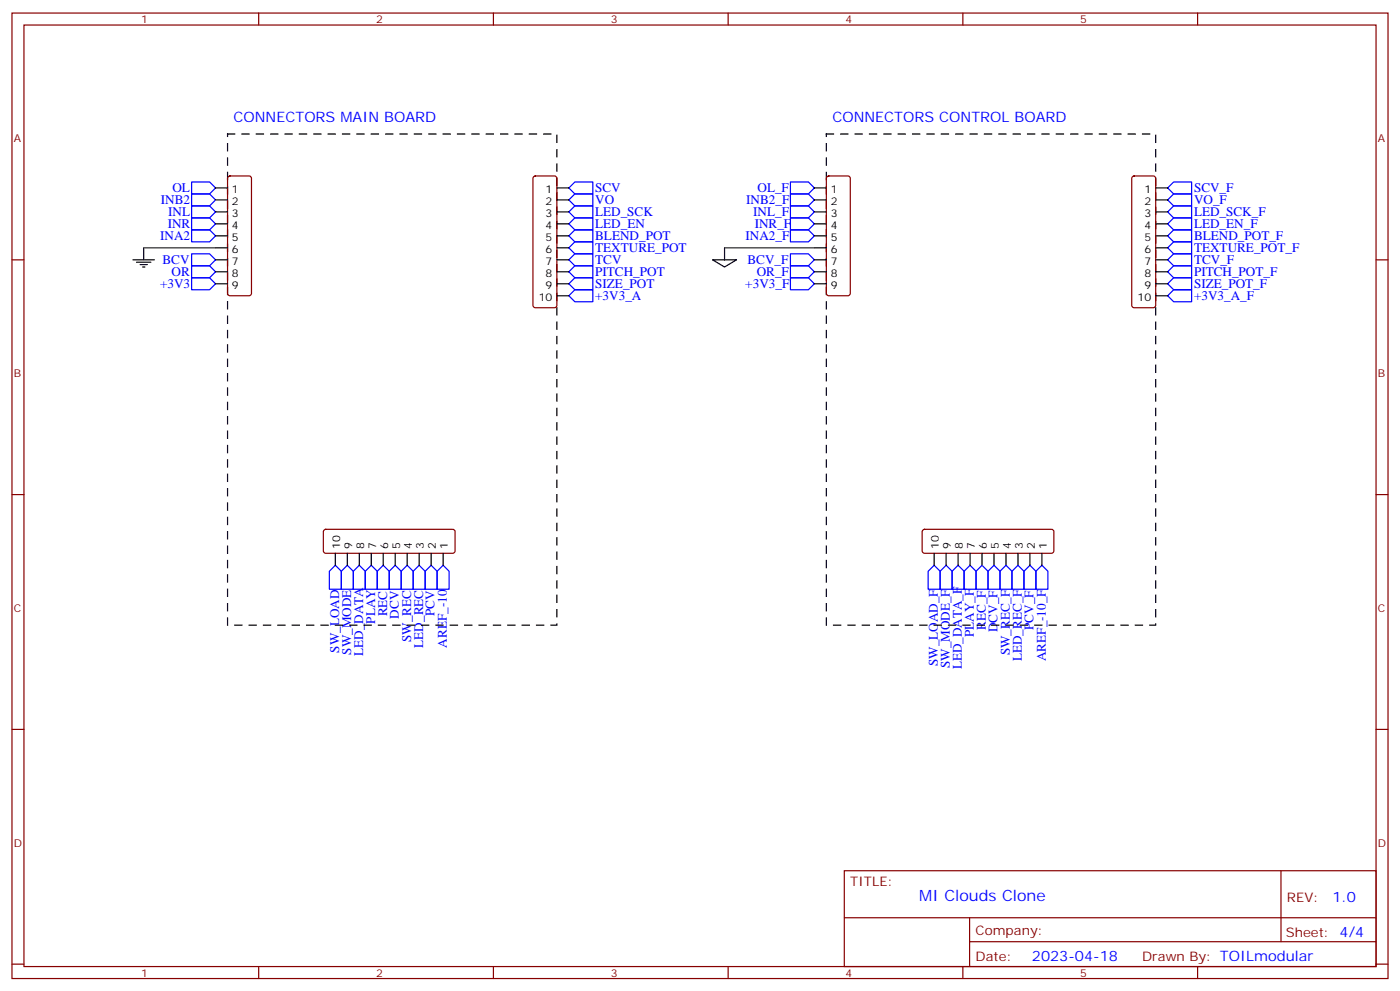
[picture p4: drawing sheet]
<svg xmlns="http://www.w3.org/2000/svg" width="412mm" height="292mm" viewBox="0 0 412 292" stroke-linecap="round" stroke-linejoin="round" font-family="sans-serif">
<g fill="none" stroke="#870000" stroke-width=".35">
<path d="M3.5 3.8h405.4v284.4h-405.4zM7.1 7.4h398.2v277.3h-398.2zM76.2 3.8v3.6M145.3 3.8v3.6M214.5 3.8v3.6M283.6 3.8v3.6M352.8 3.8v3.6M67.3 52l.4-.2h5.7l.5 .2 .2 .5v33.9l-.3 .5-.4 .2h-5.7l-.5-.2-.2-.5v-33.9zM157.2 52l.5-.2h5.6l.5 .2 .2 .5v37.4l-.2 .5-.5 .2h-5.6l-.5-.2-.2-.5v-37.4zM243.7 52l.4-.2h5.7l.5 .2 .2 .5v33.9l-.3 .5-.4 .2h-5.7l-.5-.2-.2-.5v-33.9zM333.6 52l.5-.2h5.6l.5 .2 .2 .5v37.4l-.2 .5-.5 .2h-5.6l-.5-.2-.2-.5v-37.4zM3.5 76.5h3.6"/>
<path d="M405.3 76.5h3.6M3.5 145.7h3.6M95.5 156.1l.5-.2h37.3l.5 .2 .3 .5v5.6l-.3 .5-.5 .2h-37.3l-.5-.2-.3-.5v-5.6zM271.9 156.1l.4-.2h37.4l.5 .2 .2 .5v5.6l-.2 .5-.5 .2h-37.4l-.5-.2-.2-.5v-5.6zM405.3 145.7h3.6M3.5 214.8h3.6M405.3 214.8h3.6M248.7 256.4h156.6v28.3h-156.6zM377.3 256.5v20.8M248.7 270.3h156.5M285.6 277.3h119.6M285.6 270.3v14.1"/>
<path d="M3.5 284h3.6M76.2 284.7v3.5M145.3 284.7v3.5M214.5 284.7v3.5M283.6 284.7v3.5M352.8 284.7v3.5M405.3 284h3.6"/>
</g>
<g fill="none" stroke="#00f" stroke-width=".35">
<path d="M56.4 57.1h5.3l1.8 1.8-1.8 1.7h-5.3zM56.4 53.6h5.3l1.8 1.8-1.8 1.7h-5.3zM167.6 55.4l1.7-1.8h5.3v3.5h-5.3zM169.3 57.1h5.3v3.5h-5.3l-1.7-1.7zM232.8 57.1h5.3l1.8 1.8-1.8 1.7h-5.3zM232.8 53.6h5.3l1.8 1.8-1.8 1.7h-5.3zM344 58.9l1.7-1.8h5.3v3.5h-5.3zM345.7 53.6h5.3v3.5h-5.3l-1.7-1.7zM56.4 64.2h5.3l1.8 1.7-1.8 1.8h-5.3zM56.4 60.6h5.3l1.8 1.8-1.8 1.8h-5.3zM56.4 67.7h5.3l1.8 1.8-1.8 1.7h-5.3zM56.4 78.3h5.3l1.8 1.7-1.8 1.8h-5.3z"/>
<path d="M56.4 74.8h5.3l1.8 1.7-1.8 1.8h-5.3zM167.6 76.5l1.7-1.7h5.3v3.5h-5.3zM167.6 73l1.7-1.8h5.3v3.6h-5.3zM167.6 69.5l1.7-1.8h5.3v3.5h-5.3zM167.6 65.9l1.7-1.7h5.3v3.5h-5.3zM167.6 62.4l1.7-1.8h5.3v3.6h-5.3zM232.8 64.2h5.3l1.8 1.7-1.8 1.8h-5.3zM232.8 60.6h5.3l1.8 1.8-1.8 1.8h-5.3zM232.8 67.7h5.3l1.8 1.8-1.8 1.7h-5.3zM232.8 78.3h5.3l1.8 1.7-1.8 1.8h-5.3zM232.8 74.8h5.3l1.8 1.7-1.8 1.8h-5.3zM344 76.5l1.7-1.7h5.3v3.5h-5.3z"/>
<path d="M344 73l1.7-1.8h5.3v3.6h-5.3zM344 65.9l1.7-1.7h5.3v3.5h-5.3zM345.7 78.3h5.3v3.5h-5.3l-1.7-1.8zM345.7 67.7h5.3v3.5h-5.3l-1.7-1.7zM345.7 60.6h5.3v3.6h-5.3l-1.7-1.8zM56.4 81.8h5.3l1.8 1.8-1.8 1.7h-5.3zM167.6 83.6l1.7-1.8h5.3v3.5h-5.3zM167.6 80l1.7-1.7h5.3v3.5h-5.3zM167.6 87.1l1.7-1.8h5.3v3.6h-5.3zM232.8 81.8h5.3l1.8 1.8-1.8 1.7h-5.3zM344 83.6l1.7-1.8h5.3v3.5h-5.3zM345.7 85.3h5.3v3.6h-5.3l-1.7-1.8z"/>
<path d="M98.8 166.5l1.7 1.7v5.3h-3.5v-5.3zM102.3 166.5l1.8 1.7v5.3h-3.6v-5.3zM105.8 166.5l1.8 1.7v5.3h-3.5v-5.3zM109.4 166.5l1.7 1.7v5.3h-3.5v-5.3zM112.9 166.5l1.8 1.7v5.3h-3.6v-5.3zM116.4 166.5l1.8 1.7v5.3h-3.5v-5.3zM119.9 166.5l1.8 1.7v5.3h-3.5v-5.3zM123.5 166.5l1.7 1.7v5.3h-3.5v-5.3zM127 166.5l1.8 1.7v5.3h-3.6v-5.3zM130.5 166.5l1.8 1.7v5.3h-3.5v-5.3zM275.2 166.5l1.7 1.7v5.3h-3.5v-5.3zM278.7 166.5l1.8 1.7v5.3h-3.6v-5.3z"/>
<path d="M282.2 166.5l1.8 1.7v5.3h-3.5v-5.3zM285.8 166.5l1.7 1.7v5.3h-3.5v-5.3zM289.3 166.5l1.7 1.7v5.3h-3.5v-5.3zM292.8 166.5l1.8 1.7v5.3h-3.6v-5.3zM296.3 166.5l1.8 1.7v5.3h-3.5v-5.3zM299.9 166.5l1.7 1.7v5.3h-3.5v-5.3zM303.4 166.5l1.8 1.7v5.3h-3.6v-5.3zM306.9 166.5l1.8 1.7v5.3h-3.5v-5.3z"/>
</g>
<g fill="none" stroke="#000" stroke-width=".35">
<path d="M63.5 55.4h3.5M63.5 58.9h3.5M164 55.4h3.6M164 58.9h3.6M239.9 55.4h3.5M239.9 58.9h3.5M340.4 55.4h3.6M340.4 58.9h3.6M39.2 76.5h6.3M40.2 77.2h4.2M41.3 77.9h2.1M42 78.6h.7"/>
<path d="M42.3 73v3.5M63.5 76.5h3.5M63.5 62.4h3.5M63.5 65.9h3.5M63.5 69.5h3.5M63.5 73h3.5M164 76.5h3.6M164 62.4h3.6M164 65.9h3.6M164 69.5h3.6M164 73h3.6M209.9 76.5h7.1l-3.6 2.1z"/>
<path d="M213.4 73v3.5M239.9 76.5h3.5M239.9 62.4h3.5M239.9 65.9h3.5M239.9 69.5h3.5M239.9 73h3.5M340.4 76.5h3.6M340.4 62.4h3.6M340.4 65.9h3.6M340.4 69.5h3.6M340.4 73h3.6M63.5 80h3.5"/>
<path d="M63.5 83.6h3.5M164 80h3.6M164 83.6h3.6M164 87.1h3.6M239.9 80h3.5M239.9 83.6h3.5M340.4 80h3.6M340.4 83.6h3.6M340.4 87.1h3.6M98.8 162.9v3.6M102.3 162.9v3.6M105.8 162.9v3.6"/>
<path d="M109.4 162.9v3.6M112.9 162.9v3.6M116.4 162.9v3.6M119.9 162.9v3.6M123.5 162.9v3.6M127 162.9v3.6M130.5 162.9v3.6M275.2 162.9v3.6M278.7 162.9v3.6M282.2 162.9v3.6M285.8 162.9v3.6M289.3 162.9v3.6"/>
<path d="M292.8 162.9v3.6M296.3 162.9v3.6M299.9 162.9v3.6M303.4 162.9v3.6M306.9 162.9v3.6"/>
</g>
<path d="M67 39.5h97v144.6h-97zM243.4 39.5h97v144.6h-97z" fill="none" stroke="#000" stroke-width=".35" stroke-dasharray="2.1 2.1"/>
<path d="M42.3 73h21.2M213.4 73h26.5" fill="none" stroke="#008700" stroke-width=".35"/>
<text font-size="4.6" fill="#00f" x="270.8" y="265.5">MI Clouds Clone</text>
<g font-size="4.2" fill="#00f">
<text x="68.8" y="35.9">CONNECTORS MAIN BOARD</text>
<text x="245.2" y="35.9">CONNECTORS CONTROL BOARD</text>
<text x="392.5" y="265.7">1.0</text>
<text x="304" y="283.1">2023-04-18</text>
</g>
<g font-size="3.9" fill="#00f">
<text x="50.8" y="56.6">OL</text>
<text x="175.3" y="56.6">SCV</text>
<text x="223.1" y="56.6">OL_F</text>
<text x="351.7" y="56.6">SCV_F</text>
<text x="47.4" y="60.2">INB2</text>
<text x="49.5" y="63.6">INL</text>
<text x="175.3" y="63.7">LED_SCK</text>
<text x="175.3" y="60.2">VO</text>
<text x="219.8" y="60.2">INB2_F</text>
<text x="221.9" y="63.6">INL_F</text>
<text x="351.7" y="60.2">VO_F</text>
<text x="351.7" y="63.7">LED_SCK_F</text>
<text x="47.2" y="70.7">INA2</text>
<text x="49.4" y="67.1">INR</text>
<text x="175.3" y="70.7">BLEND_POT</text>
<text x="175.3" y="67.2">LED_EN</text>
<text x="219.6" y="70.6">INA2_F</text>
<text x="222.3" y="67.1">INR_F</text>
<text x="351.7" y="70.7">BLEND_POT_F</text>
<text x="351.7" y="67.2">LED_EN_F</text>
<text x="47.9" y="77.7">BCV</text>
<text x="175.3" y="77.8">TCV</text>
<text x="175.3" y="74.2">TEXTURE_POT</text>
<text x="220.2" y="77.6">BCV_F</text>
<text x="351.7" y="77.8">TCV_F</text>
<text x="351.7" y="74.2">TEXTURE_POT_F</text>
<text x="50.6" y="81.2">OR</text>
<text x="175.3" y="81.3">PITCH_POT</text>
<text x="222.9" y="81.2">OR_F</text>
<text x="351.7" y="81.3">PITCH_POT_F</text>
<text x="47.1" y="84.9">+3V3</text>
<text x="175.3" y="84.8">SIZE_POT</text>
<text x="175.3" y="88.4">+3V3_A</text>
<text x="219.6" y="84.8">+3V3_F</text>
<text x="351.7" y="84.8">SIZE_POT_F</text>
<text x="351.7" y="88.4">+3V3_A_F</text>
<text x="110.5" y="183.7" transform="rotate(-90 110.5 183.7)">PLAY</text>
<text x="114" y="181.6" transform="rotate(-90 114 181.6)">REC</text>
<text x="117.5" y="182.2" transform="rotate(-90 117.5 182.2)">DCV</text>
<text x="128" y="181.6" transform="rotate(-90 128 181.6)">PCV</text>
<text x="290.4" y="185.5" transform="rotate(-90 290.4 185.5)">REC_F</text>
<text x="304.4" y="185.5" transform="rotate(-90 304.4 185.5)">PCV_F</text>
<text x="121.1" y="189.1" transform="rotate(-90 121.1 189.1)">SW_REC</text>
<text x="124.6" y="190.7" transform="rotate(-90 124.6 190.7)">LED_REC</text>
<text x="131.6" y="190.7" transform="rotate(-90 131.6 190.7)">AREF_-10</text>
<text x="286.9" y="187.7" transform="rotate(-90 286.9 187.7)">PLAY_F</text>
<text x="293.8" y="186.1" transform="rotate(-90 293.8 186.1)">DCV_F</text>
<text x="99.9" y="192.2" transform="rotate(-90 99.9 192.2)">SW_LOAD</text>
<text x="103.4" y="192.8" transform="rotate(-90 103.4 192.8)">SW_MODE</text>
<text x="106.9" y="193.2" transform="rotate(-90 106.9 193.2)">LED_DATA</text>
<text x="276.3" y="196.2" transform="rotate(-90 276.3 196.2)">SW_LOAD_F</text>
<text x="279.8" y="196.8" transform="rotate(-90 279.8 196.8)">SW_MODE_F</text>
<text x="283.3" y="197.1" transform="rotate(-90 283.3 197.1)">LED_DATA_F</text>
<text x="297.5" y="193" transform="rotate(-90 297.5 193)">SW_REC_F</text>
<text x="301" y="194.7" transform="rotate(-90 301 194.7)">LED_REC_F</text>
<text x="308" y="194.7" transform="rotate(-90 308 194.7)">AREF_-10_F</text>
</g>
<g font-size="3.9" fill="#800">
<text x="250.5" y="261">TITLE:</text>
<text x="379.1" y="265.7">REV:</text>
<text x="287.4" y="275.2">Company:</text>
<text x="378.7" y="275.8">Sheet: 4/4</text>
<text x="287.4" y="282.9">Date:</text>
<text x="336.4" y="283">Drawn By: TOILmodular</text>
</g>
<g font-size="3.2" fill="#800">
<text x="41.6" y="6.8">1</text>
<text x="110.8" y="6.8">2</text>
<text x="179.9" y="6.8">3</text>
<text x="249.1" y="6.8">4</text>
<text x="318.2" y="6.8">5</text>
<text x="4.1" y="41.9">A</text>
<text x="405.9" y="41.9">A</text>
<text x="4.1" y="111.1">B</text>
<text x="405.9" y="111.1">B</text>
<text x="4.1" y="180.2">C</text>
<text x="405.9" y="180.2">C</text>
<text x="4.1" y="249.4">D</text>
<text x="405.9" y="249.4">D</text>
<text x="41.6" y="287.7">1</text>
<text x="110.8" y="287.7">2</text>
<text x="179.9" y="287.7">3</text>
<text x="249.1" y="287.7">4</text>
<text x="318.2" y="287.7">5</text>
</g>
<g font-size="3.2">
<text x="68.3" y="56.8">1</text>
<text x="160.7" y="56.8">1</text>
<text x="244.7" y="56.8">1</text>
<text x="337.1" y="56.8">1</text>
<text x="68.3" y="60.3">2</text>
<text x="68.3" y="63.8">3</text>
<text x="160.7" y="60.3">2</text>
<text x="160.7" y="63.8">3</text>
<text x="244.7" y="60.3">2</text>
<text x="244.7" y="63.8">3</text>
<text x="337.1" y="60.3">2</text>
<text x="337.1" y="63.8">3</text>
<text x="68.3" y="67.3">4</text>
<text x="68.3" y="70.9">5</text>
<text x="160.7" y="67.3">4</text>
<text x="160.7" y="70.9">5</text>
<text x="244.7" y="67.3">4</text>
<text x="244.7" y="70.9">5</text>
<text x="337.1" y="67.3">4</text>
<text x="337.1" y="70.9">5</text>
<text x="68.3" y="74.4">6</text>
<text x="68.3" y="77.9">7</text>
<text x="160.7" y="74.4">6</text>
<text x="160.7" y="77.9">7</text>
<text x="244.7" y="74.4">6</text>
<text x="244.7" y="77.9">7</text>
<text x="337.1" y="74.4">6</text>
<text x="337.1" y="77.9">7</text>
<text x="68.3" y="81.5">8</text>
<text x="160.7" y="81.5">8</text>
<text x="244.7" y="81.5">8</text>
<text x="337.1" y="81.5">8</text>
<text x="68.3" y="85">9</text>
<text x="158.7" y="88.5">10</text>
<text x="160.7" y="85">9</text>
<text x="244.7" y="85">9</text>
<text x="335.1" y="88.5">10</text>
<text x="337.1" y="85">9</text>
<text x="100.2" y="161.6" transform="rotate(-90 100.2 161.6)">10</text>
<text x="103.7" y="161.6" transform="rotate(-90 103.7 161.6)">9</text>
<text x="107.2" y="161.6" transform="rotate(-90 107.2 161.6)">8</text>
<text x="110.8" y="161.6" transform="rotate(-90 110.8 161.6)">7</text>
<text x="114.3" y="161.6" transform="rotate(-90 114.3 161.6)">6</text>
<text x="117.8" y="161.6" transform="rotate(-90 117.8 161.6)">5</text>
<text x="121.4" y="161.6" transform="rotate(-90 121.4 161.6)">4</text>
<text x="124.9" y="161.6" transform="rotate(-90 124.9 161.6)">3</text>
<text x="128.4" y="161.6" transform="rotate(-90 128.4 161.6)">2</text>
<text x="131.9" y="161.6" transform="rotate(-90 131.9 161.6)">1</text>
<text x="276.6" y="161.6" transform="rotate(-90 276.6 161.6)">10</text>
<text x="280.1" y="161.6" transform="rotate(-90 280.1 161.6)">9</text>
<text x="283.6" y="161.6" transform="rotate(-90 283.6 161.6)">8</text>
<text x="287.2" y="161.6" transform="rotate(-90 287.2 161.6)">7</text>
<text x="290.7" y="161.6" transform="rotate(-90 290.7 161.6)">6</text>
<text x="294.2" y="161.6" transform="rotate(-90 294.2 161.6)">5</text>
<text x="297.7" y="161.6" transform="rotate(-90 297.7 161.6)">4</text>
<text x="301.3" y="161.6" transform="rotate(-90 301.3 161.6)">3</text>
<text x="304.8" y="161.6" transform="rotate(-90 304.8 161.6)">2</text>
<text x="308.3" y="161.6" transform="rotate(-90 308.3 161.6)">1</text>
</g>
</svg>
